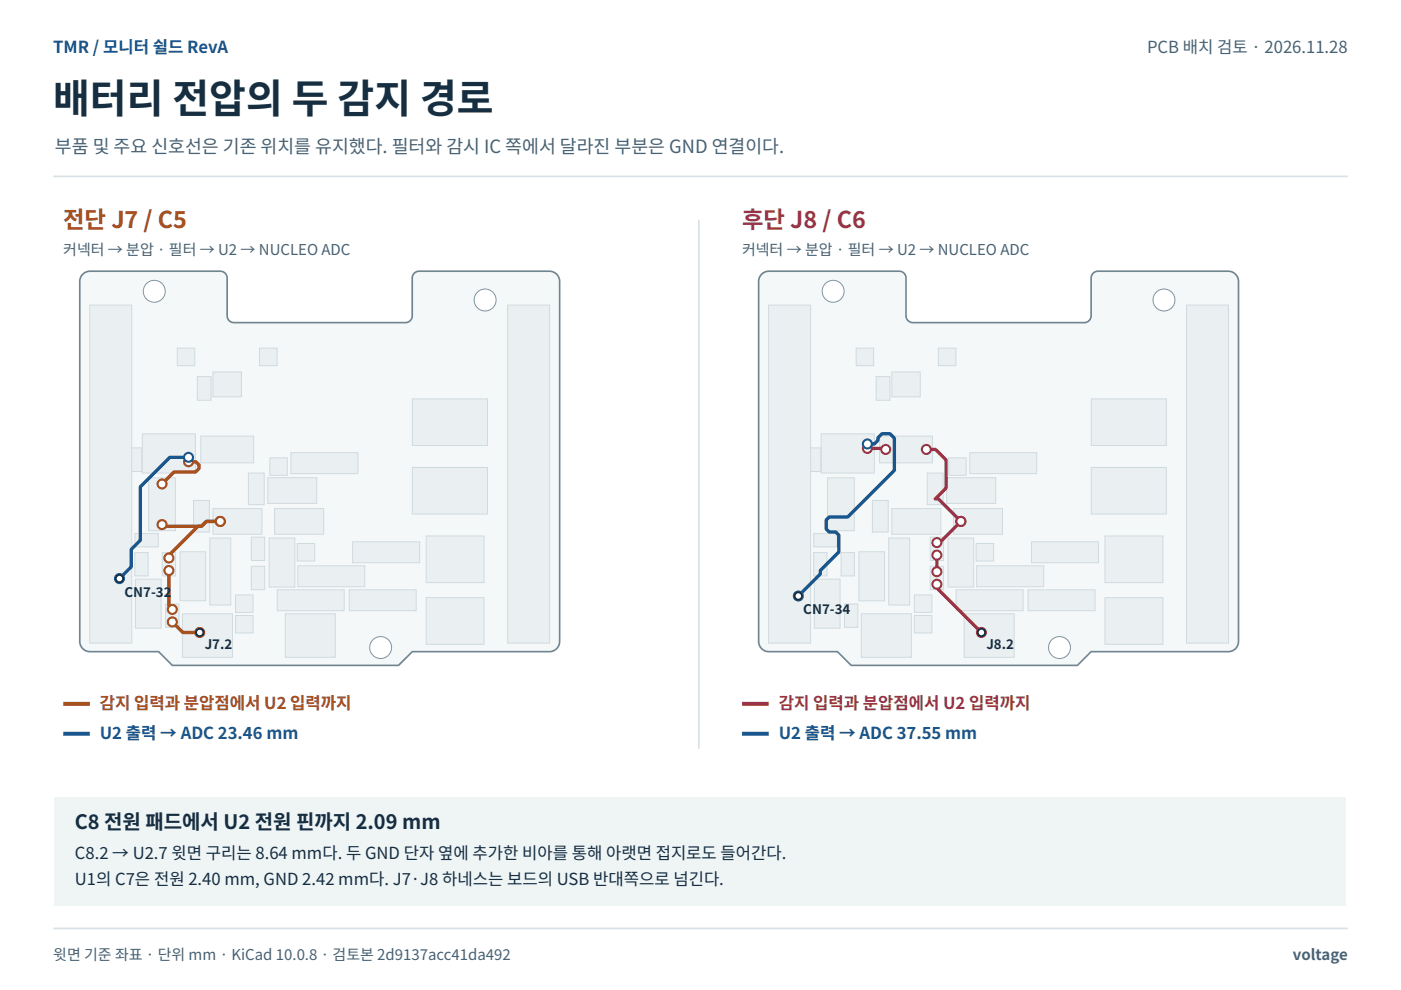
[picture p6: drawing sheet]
<svg xmlns="http://www.w3.org/2000/svg" width="297mm" height="210mm" viewBox="0 0 297 210" stroke-linecap="round" stroke-linejoin="round" font-family="sans-serif">
<path d="M11.3 37.4h274.5" fill="none" stroke="#d8e1e5" stroke-width=".35"/>
<path d="M17.4 58.3l.6-.5 .9-.3h27.8a1.45 1.45 0 0 1 1.5 1.5v8a1.45 1.45 0 0 0 1.4 1.4h36.4a1.45 1.45 0 0 0 1.4-1.4v-8a1.45 1.45 0 0 1 1.5-1.5h27.6a2.17 2.17 0 0 1 2.2 2.2v76.3a2.17 2.17 0 0 1-2.2 2.2h-29.1l-2.9 2.9h-48l-2.9-2.9h-14.5a2.17 2.17 0 0 1-2.2-2.2v-76.3l.2-.9z" fill="#f5f8f9" stroke="#718590" stroke-width=".35"/>
<path d="M41.8 79.8h3v5.1h-3z" fill="#eaf0f2" stroke="#d0dbdf" stroke-width=".21"/>
<circle cx="102.9" cy="63.6" r="2.33" fill="#fff" stroke="#8295a0" stroke-width=".21"/>
<g fill="#eaf0f2" stroke="#d0dbdf" stroke-width=".21">
<path d="M90.3 113.6h12.3v9.9h-12.3z"/>
<path d="M38.2 117h5.4v10.4h-5.4z"/>
<path d="M53.3 113.9h2.8v4.9h-2.8z"/>
<path d="M90.3 126.7h12.3v9.9h-12.3z"/>
<path d="M49.9 130.5h3.7v3.7h-3.7z"/>
<path d="M28.6 117.2h2.8v4.9h-2.8z"/>
<path d="M63 115.2h3.7v3.7h-3.7z"/>
<path d="M58.2 107.8h10.4v5.5h-10.4z"/>
<path d="M28.7 122.8h5.5v10.4h-5.5z"/>
<path d="M30.2 92h11.2v8.3h-11.2z"/>
<path d="M45.1 107.8h10.4v5.5h-10.4z"/>
<path d="M74 125.1h14.2v4.4h-14.2z"/>
<path d="M55 73.8h3.7v3.7h-3.7z"/>
<path d="M42.6 92.5h11.2v5.6h-11.2z"/>
<path d="M74.8 114.9h14.2v4.4h-14.2z"/>
<path d="M52.7 100.3h3.3v6.7h-3.3z"/>
<path d="M53.3 120.1h2.8v4.9h-2.8z"/>
<path d="M28.6 113.1h5v2.9h-5z"/>
<path d="M35.1 128.1h2.9v4.9h-2.9z"/>
<path d="M57.2 97.1h3.7v3.7h-3.7z"/>
<path d="M44.5 114.1h4.4v14.2h-4.4z"/>
<path d="M56.8 101.3h10.4v5.4h-10.4z"/>
<path d="M60.5 130.1h10.6v9.3h-10.6z"/>
<path d="M87.4 99.1h16v9.9h-16z"/>
<path d="M38.7 130.1h10.6v9.3h-10.6z"/>
<path d="M49.9 126.1h3.7v3.7h-3.7z"/>
<path d="M63.1 120h14.2v4.4h-14.2z"/>
<path d="M41 106.1h3.4v6.7h-3.4z"/>
</g>
<circle cx="80.7" cy="137.3" r="2.33" fill="#fff" stroke="#8295a0" stroke-width=".21"/>
<path d="M31.5 101.3h5.7v11.2h-5.7z" fill="#eaf0f2" stroke="#d0dbdf" stroke-width=".21"/>
<circle cx="32.7" cy="61.8" r="2.33" fill="#fff" stroke="#8295a0" stroke-width=".21"/>
<g fill="#eaf0f2" stroke="#d0dbdf" stroke-width=".21">
<path d="M34.4 117.2h2.8v4.9h-2.8z"/>
<path d="M45.1 78.9h6.1v5.2h-6.1z"/>
<path d="M58.8 125.1h14.2v4.4h-14.2z"/>
<path d="M57.1 114.1h5.4v10.4h-5.4z"/>
<path d="M61.7 96h14.2v4.4h-14.2z"/>
<path d="M37.6 73.8h3.7v3.7h-3.7z"/>
<path d="M87.4 84.6h16v9.9h-16z"/>
<path d="M27.2 95h2.9v5h-2.9z"/>
<path d="M107.6 64.7h8.9v71.7h-8.9z"/>
<path d="M19 64.7h8.9v71.7h-8.9z"/>
</g>
<path d="M36.5 131.9l2.3 2.2h3.5" fill="none" stroke="#a7521b" stroke-width=".71" stroke-linecap="butt"/>
<g fill="#fff" stroke="#a7521b" stroke-width=".44">
<circle cx="42.3" cy="134.1" r=".95"/>
<circle cx="36.5" cy="131.9" r=".95"/>
</g>
<path d="M35.8 121v7.5l.7 .7" fill="none" stroke="#a7521b" stroke-width=".71" stroke-linecap="butt"/>
<g fill="#fff" stroke="#a7521b" stroke-width=".44">
<circle cx="36.5" cy="129.2" r=".95"/>
<circle cx="35.8" cy="121" r=".95"/>
</g>
<path d="M46.7 110.6h-3l-1 1h-.7l-6.2 6.1v.6" fill="none" stroke="#a7521b" stroke-width=".71" stroke-linecap="butt"/>
<g fill="#fff" stroke="#a7521b" stroke-width=".44">
<circle cx="35.8" cy="118.3" r=".95"/>
<circle cx="46.7" cy="110.6" r=".95"/>
</g>
<path d="M46.7 110.6h-3l-1 1h-8l-.3-.4" fill="none" stroke="#a7521b" stroke-width=".71" stroke-linecap="butt"/>
<g fill="#fff" stroke="#a7521b" stroke-width=".44">
<circle cx="46.7" cy="110.6" r=".95"/>
<circle cx="34.4" cy="111.2" r=".95"/>
</g>
<path d="M40 97.9h1.5l.7 .7v.7l-.7 .8h-4.6l-2.5 2.5" fill="none" stroke="#a7521b" stroke-width=".71" stroke-linecap="butt"/>
<g fill="#fff" stroke="#a7521b" stroke-width=".44">
<circle cx="34.4" cy="102.6" r=".95"/>
<circle cx="40" cy="97.9" r=".95"/>
</g>
<path d="M40 97h-4l-6.2 6.2v11.4l-2 1.9v3.7l-2.5 2.5" fill="none" stroke="#19568d" stroke-width=".71" stroke-linecap="butt"/>
<g fill="#fff" stroke="#19568d" stroke-width=".44">
<circle cx="40" cy="97" r=".95"/>
<circle cx="25.3" cy="122.7" r=".95"/>
</g>
<g fill="#fff" stroke="#172e40" stroke-width=".39">
<circle cx="42.3" cy="134.1" r=".78"/>
<circle cx="25.3" cy="122.7" r=".78"/>
</g>
<path d="M13.4 149.2h5.6" fill="none" stroke="#a7521b" stroke-width=".85" stroke-linecap="butt"/>
<path d="M13.4 155.6h5.6" fill="none" stroke="#19568d" stroke-width=".85" stroke-linecap="butt"/>
<path d="M161.4 58.3l.5-.5 1-.3h27.7a1.45 1.45 0 0 1 1.5 1.5v8a1.45 1.45 0 0 0 1.4 1.4h36.4a1.45 1.45 0 0 0 1.4-1.4v-8a1.45 1.45 0 0 1 1.5-1.5h27.6a2.17 2.17 0 0 1 2.2 2.2v76.3a2.17 2.17 0 0 1-2.2 2.2h-29.1l-2.9 2.9h-47.9l-2.9-2.9h-14.6a2.17 2.17 0 0 1-2.2-2.2v-76.3l.2-.9z" fill="#f5f8f9" stroke="#718590" stroke-width=".35"/>
<path d="M185.8 79.8h2.9v5.1h-2.9z" fill="#eaf0f2" stroke="#d0dbdf" stroke-width=".21"/>
<circle cx="246.8" cy="63.6" r="2.33" fill="#fff" stroke="#8295a0" stroke-width=".21"/>
<g fill="#eaf0f2" stroke="#d0dbdf" stroke-width=".21">
<path d="M234.3 113.6h12.3v9.9h-12.3z"/>
<path d="M182.1 117h5.5v10.4h-5.5z"/>
<path d="M197.2 113.9h2.9v4.9h-2.9z"/>
<path d="M234.3 126.7h12.3v9.9h-12.3z"/>
<path d="M193.9 130.5h3.7v3.7h-3.7z"/>
<path d="M172.5 117.2h2.8v4.9h-2.8z"/>
<path d="M207 115.2h3.7v3.7h-3.7z"/>
<path d="M202.2 107.8h10.4v5.5h-10.4z"/>
<path d="M172.7 122.8h5.4v10.4h-5.4z"/>
<path d="M174.1 92h11.3v8.3h-11.3z"/>
<path d="M189.1 107.8h10.4v5.5h-10.4z"/>
<path d="M218 125.1h14.2v4.4h-14.2z"/>
<path d="M199 73.8h3.7v3.7h-3.7z"/>
<path d="M186.5 92.5h11.2v5.6h-11.2z"/>
<path d="M218.7 114.9h14.2v4.4h-14.2z"/>
<path d="M196.6 100.3h3.4v6.7h-3.4z"/>
<path d="M197.2 120.1h2.9v4.9h-2.9z"/>
<path d="M172.5 113.1h5v2.9h-5z"/>
<path d="M179 128.1h2.9v4.9h-2.9z"/>
<path d="M201.1 97.1h3.7v3.7h-3.7z"/>
<path d="M188.4 114.1h4.5v14.2h-4.5z"/>
<path d="M200.7 101.3h10.4v5.4h-10.4z"/>
<path d="M204.4 130.1h10.6v9.3h-10.6z"/>
<path d="M231.4 99.1h15.9v9.9h-15.9z"/>
<path d="M182.6 130.1h10.6v9.3h-10.6z"/>
<path d="M193.9 126.1h3.7v3.7h-3.7z"/>
<path d="M207.1 120h14.2v4.4h-14.2z"/>
<path d="M185 106.1h3.3v6.7h-3.3z"/>
</g>
<circle cx="224.6" cy="137.3" r="2.33" fill="#fff" stroke="#8295a0" stroke-width=".21"/>
<path d="M175.4 101.3h5.7v11.2h-5.7z" fill="#eaf0f2" stroke="#d0dbdf" stroke-width=".21"/>
<circle cx="176.6" cy="61.8" r="2.33" fill="#fff" stroke="#8295a0" stroke-width=".21"/>
<g fill="#eaf0f2" stroke="#d0dbdf" stroke-width=".21">
<path d="M178.3 117.2h2.9v4.9h-2.9z"/>
<path d="M189.1 78.9h6v5.2h-6z"/>
<path d="M202.7 125.1h14.2v4.4h-14.2z"/>
<path d="M201 114.1h5.4v10.4h-5.4z"/>
<path d="M205.6 96h14.2v4.4h-14.2z"/>
<path d="M181.5 73.8h3.7v3.7h-3.7z"/>
<path d="M231.4 84.6h15.9v9.9h-15.9z"/>
<path d="M171.1 95h2.9v5h-2.9z"/>
<path d="M251.6 64.7h8.9v71.7h-8.9z"/>
<path d="M163 64.7h8.9v71.7h-8.9z"/>
</g>
<path d="M198.6 123.9v.8l9.5 9.4" fill="none" stroke="#9a3349" stroke-width=".71" stroke-linecap="butt"/>
<g fill="#fff" stroke="#9a3349" stroke-width=".44">
<circle cx="208.1" cy="134.1" r=".95"/>
<circle cx="198.6" cy="123.9" r=".95"/>
</g>
<path d="M198.6 117.7v3.5" fill="none" stroke="#9a3349" stroke-width=".71" stroke-linecap="butt"/>
<g fill="#fff" stroke="#9a3349" stroke-width=".44">
<circle cx="198.6" cy="121.2" r=".95"/>
<circle cx="198.6" cy="117.7" r=".95"/>
</g>
<path d="M203.7 110.6l-4.5 4.4h-.6" fill="none" stroke="#9a3349" stroke-width=".71" stroke-linecap="butt"/>
<g fill="#fff" stroke="#9a3349" stroke-width=".44">
<circle cx="198.6" cy="115" r=".95"/>
<circle cx="203.7" cy="110.6" r=".95"/>
</g>
<path d="M196.4 95.3h1.9l2.3 2.2v5.9l-2.3 2.4h.6l4.8 4.8" fill="none" stroke="#9a3349" stroke-width=".71" stroke-linecap="butt"/>
<g fill="#fff" stroke="#9a3349" stroke-width=".44">
<circle cx="203.7" cy="110.6" r=".95"/>
<circle cx="196.4" cy="95.3" r=".95"/>
</g>
<path d="M183.9 95.1h3.7l.2 .2" fill="none" stroke="#9a3349" stroke-width=".71" stroke-linecap="butt"/>
<g fill="#fff" stroke="#9a3349" stroke-width=".44">
<circle cx="187.8" cy="95.3" r=".95"/>
<circle cx="183.9" cy="95.1" r=".95"/>
</g>
<path d="M183.9 94.1h1.5l.7-.7v-.6l.9-.9h1.7l.9 1v6.8l-9.9 9.9h-3.9l-.6 .7v1.9l.6 .6h1.4l.6 .7v3.5l-3.9 4v.7l-4.6 4.7" fill="none" stroke="#19568d" stroke-width=".71" stroke-linecap="butt"/>
<g fill="#fff" stroke="#19568d" stroke-width=".44">
<circle cx="183.9" cy="94.1" r=".95"/>
<circle cx="169.3" cy="126.4" r=".95"/>
</g>
<g fill="#fff" stroke="#172e40" stroke-width=".39">
<circle cx="208.1" cy="134.1" r=".78"/>
<circle cx="169.3" cy="126.4" r=".78"/>
</g>
<path d="M157.3 149.2h5.7" fill="none" stroke="#9a3349" stroke-width=".85" stroke-linecap="butt"/>
<path d="M157.3 155.6h5.7" fill="none" stroke="#19568d" stroke-width=".85" stroke-linecap="butt"/>
<path d="M148.2 46.6v112.1" fill="none" stroke="#d8e1e5" stroke-width=".35"/>
<path d="M11.6 169h273.8v22.9h-273.8z" fill="#eff4f5"/>
<path d="M11.3 196.8h274.5" fill="none" stroke="#d8e1e5" stroke-width=".35"/>
<text font-size="8.5" fill="#172e40" x="11.3" y="24">배터리 전압의 두 감지 경로</text>
<text font-size="4.9" fill="#a7521b" x="13.4" y="48.3">전단 J7 / C5</text>
<text font-size="4.9" fill="#9a3349" x="157.3" y="48.3">후단 J8 / C6</text>
<text font-size="4.2" fill="#172e40" x="15.9" y="175.7">C8 전원 패드에서 U2 전원 핀까지 2.09 mm</text>
<text font-size="3.9" fill="#4a6171" x="11.6" y="32.5">부품 및 주요 신호선은 기존 위치를 유지했다. 필터와 감시 IC 쪽에서 달라진 부분은 GND 연결이다.</text>
<g font-size="3.5" fill="#19568d">
<text x="11.3" y="11.3">TMR / 모니터 쉴드 RevA</text>
<text x="21.2" y="156.6">U2 출력 → ADC 23.46 mm</text>
<text x="165.1" y="156.6">U2 출력 → ADC 37.55 mm</text>
</g>
<text font-size="3.5" fill="#4a6171" x="243.2" y="11.3">PCB 배치 검토 · 2026.11.28</text>
<text font-size="3.5" fill="#a7521b" x="21.2" y="150.3">감지 입력과 분압점에서 U2 입력까지</text>
<text font-size="3.5" fill="#9a3349" x="165.1" y="150.3">감지 입력과 분압점에서 U2 입력까지</text>
<g font-size="3.5" fill="#172e40">
<text x="15.9" y="182">C8.2 → U2.7 윗면 구리는 8.64 mm다. 두 GND 단자 옆에 추가한 비아를 통해 아랫면 접지로도 들어간다.</text>
<text x="15.9" y="187.7">U1의 C7은 전원 2.40 mm, GND 2.42 mm다. J7·J8 하네스는 보드의 USB 반대쪽으로 넘긴다.</text>
</g>
<g font-size="3.2" fill="#4a6171">
<text x="13.4" y="54">커넥터 → 분압 · 필터 → U2 → NUCLEO ADC</text>
<text x="157.3" y="54">커넥터 → 분압 · 필터 → U2 → NUCLEO ADC</text>
<text x="11.3" y="203.6">윗면 기준 좌표 · 단위 mm · KiCad 10.0.8 · 검토본 2d9137acc41da492</text>
<text x="274.1" y="203.6">voltage</text>
</g>
<g font-size="2.8" fill="#172e40">
<text x="26.4" y="126.6">CN7-32</text>
<text x="170.3" y="130.2">CN7-34</text>
<text x="43.4" y="137.6">J7.2</text>
<text x="209.1" y="137.6">J8.2</text>
</g>
</svg>
